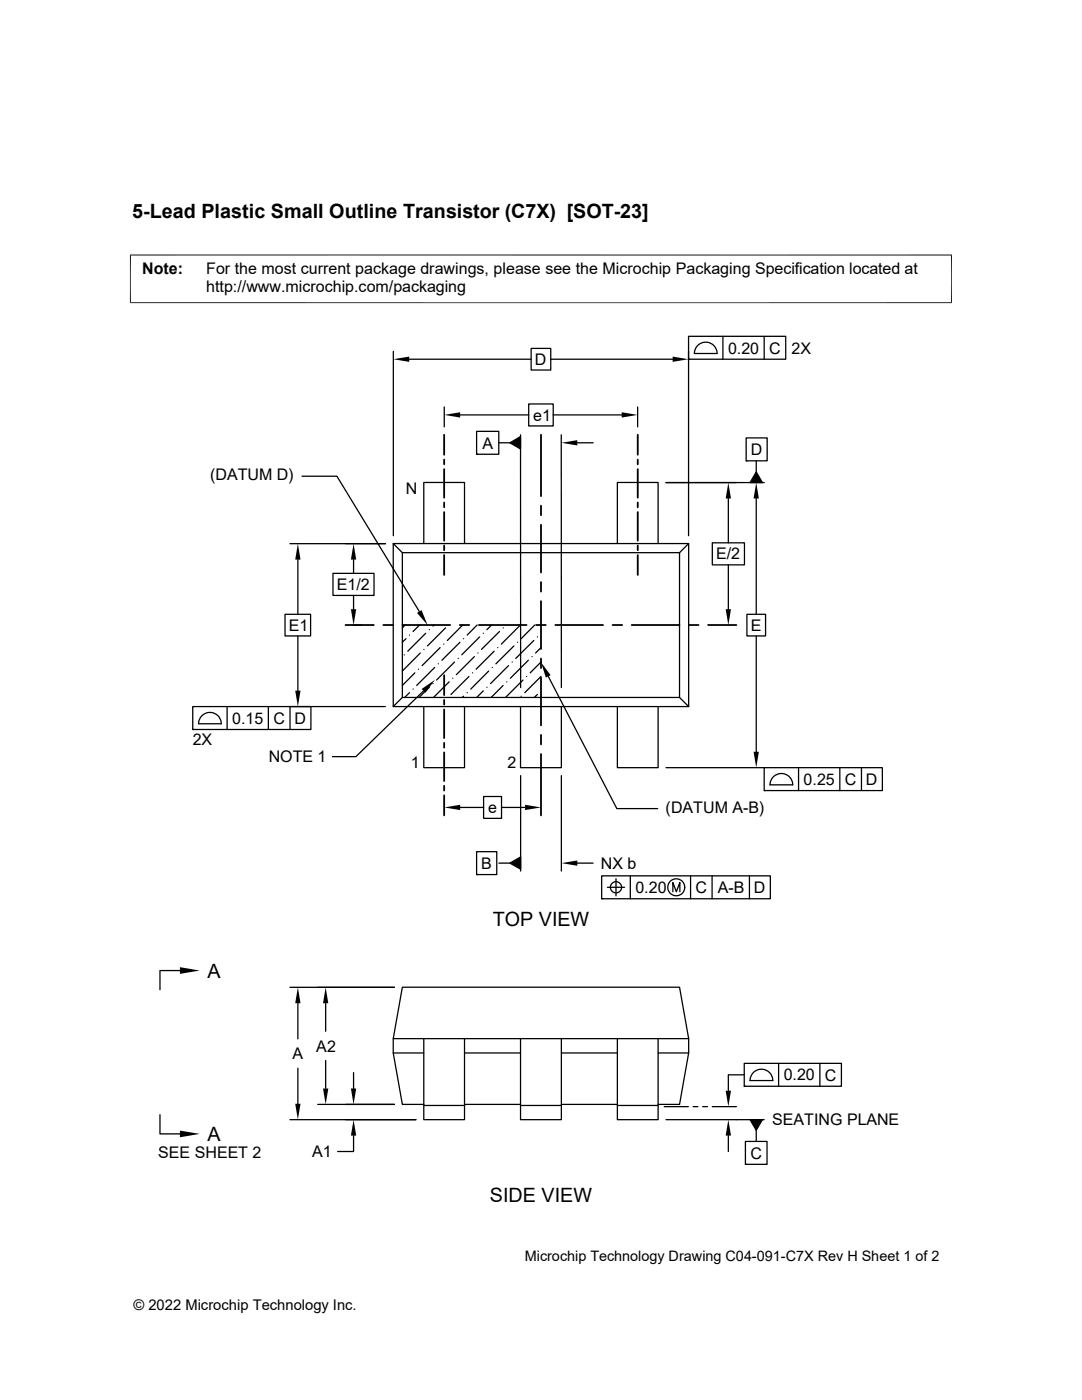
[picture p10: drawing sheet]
<svg xmlns="http://www.w3.org/2000/svg" width="216mm" height="279mm" viewBox="0 0 216 279" stroke-linecap="round" stroke-linejoin="round" font-family="sans-serif">
<g fill="none" stroke="#000" stroke-width=".36">
<path d="M88.6 86.8v4M88.6 91.7v1M88.6 93.6v5.7M107.9 86.8v12.2M127.3 86.8v4M127.3 91.7v1M127.3 93.6v5.7M88.6 100.3v.9M88.6 102.2v5.7M88.6 108.9v.9M88.6 110.8v3.9M107.9 100.9v1.9"/>
<path d="M107.9 104.7v9.6M107.9 116.2v1.9M107.9 120v9.5M127.3 100.3v.9M127.3 102.2v5.7M127.3 108.9v.9M127.3 110.8v3.9M68.9 124.7h5.7M76.5 124.7h1.9M80.3 124.7h9.5M88.6 134.7v4M88.6 139.7v.9"/>
<path d="M91.7 124.7h1.9M95.5 124.7h9.6M107 124.7h1.9M107.9 131.4v1.9M107.9 135.2v9.6M110.8 124.7h9.5M122.2 124.7h1.9M126 124.7h9.6M137.5 124.7h1.9M141.3 124.7h5.6M88.6 141.6v5.7M88.6 148.3v.9"/>
<path d="M88.6 150.2v5.7M88.6 156.8v1M88.6 158.7v4M107.9 146.7v1.9M107.9 150.5v12.2"/>
</g>
<g fill="none" stroke="#000" stroke-width=".25">
<path d="M78.5 70.1v36.8M81.7 71.7h24.3M106 69.5h3.9v4.4h-3.9zM109.9 71.7h24.3M137.4 67.1h19.4v4.6h-19.4zM137.4 71.7h.1M137.4 70.1v36.8M138.5 70.5h4.6M138.6 70.5a2.26 2.26 0 0 1 2.2-2.2 2.26 2.26 0 0 1 2.3 2.2M144.3 67.1v4.6M152.5 67.1v4.6M60.3 95h6.9l16.5 27"/>
<path d="M88.6 81.2v4M91.8 82.8h13.7M95.1 86.1h4.4v4.6h-4.4zM95.1 90.7h.1M99.5 88.4h2.2M101.7 88.4l2.2-1.3v2.5zM103.9 86.8v50.4M105.5 80.6h4.9v4.4h-4.9zM110.4 82.8h13.7M112 86.8v50.4M115.2 88.4h3.2M127.2 81.2v4"/>
<path d="M132.9 96.3h19.6M145.3 99.5v8.8M148.9 87.4h4.2v4.6h-4.2zM148.9 92h.1M150.9 94.2l1.2 2.1h-2.4zM150.9 92v2.2M150.9 99.5v23.1M57.8 108.5h19.1M59.4 111.7v10.9M66.4 114.4h8.2v4.4h-8.2zM70.5 111.7v2.7M70.5 118.8v2.8"/>
<path d="M78.5 108.5l1.8 1.8M78.5 108.5h58.9v32.5h-58.9zM80.3 110.3h55.3v28.9h-55.3zM84.6 108.5v-12.2h8.1v12.2M123.2 108.5v-12.2h8.1v12.2M137.4 108.5l-1.8 1.8M142.1 108.3h6.4v4.4h-6.4zM145.3 112.7v8.9M56.9 122.6h5.1v4.3h-5.1zM59.4 126.9v10.9M70.5 124.8h1.6M80.3 139.2l-1.8 1.8"/>
<path d="M80.6 130.7h.1M80.8 124.7l-.5 .6M81 127.5l-.7 .7M81.7 138.2l-.9 1M81.7 126.7h.1M82.4 137.5h.1M82.8 134.3l-2.5 2.5M83.5 133.6h.1M83.7 124.7l-1.3 1.3M83.9 130.3l-3.6 3.6M84.5 137.9l-13.5 13.1h-4.7M84.6 129.6h.1"/>
<path d="M84.9 126.4l-3.5 3.6M85.7 137.2l-2.1 2M85.7 125.7h.1M86.4 136.4h.1M86.6 124.7l-.2 .2M86.7 133.2l-3.6 3.6M87.5 132.5h.1M87.8 129.2l-3.6 3.6M88.5 128.5h.1M88.9 125.3l-3.6 3.6M89.6 136.1l-3.1 3.1M90.3 135.4h.1"/>
<path d="M90.7 132.1l-3.6 3.6M91.4 131.4h.1M91.8 128.2l-3.6 3.6M92.3 124.7l-3 3.1M92.5 127.5h.1M92.5 139l-.3 .2M93.2 138.2h.1M93.6 135l-3.6 3.6M94.3 134.3h.1M94.7 131l-3.6 3.6M95.2 124.7l-2 2M95.4 130.3h.1"/>
<path d="M95.7 127.1l-3.6 3.6M96.4 126.4h.1M96.4 137.9l-1.3 1.3M97.2 137.2h.1M97.5 133.9l-3.6 3.6M98.1 124.7l-.9 1M98.2 133.2h.1M98.6 130l-3.6 3.6M99.3 129.2h.1M99.7 126l-3.6 3.6M100.4 125.3h.1M100.4 136.8l-2.4 2.4"/>
<path d="M101.1 136.1h.1M101.5 132.8l-3.6 3.6M102.2 132.1h.1M102.6 128.9l-3.6 3.6M103.3 128.2h.1M103.6 124.9l-3.6 3.6M104 139h.1M104.4 135.7l-3.5 3.5M105.1 135h.1M105.4 131.8l-3.6 3.6M106.2 131h.1M106.5 127.8l-3.6 3.6"/>
<path d="M106.7 124.7l-2.7 2.8M107.2 127.1h.1M107.2 138.6l-.6 .6M108 129.2l-1.1 1.1M108 132.1l-2.2 2.2M108 135l-3.3 3.2M109.4 135l13.7 26.4h8.1M135.6 139.2l1.8 1.8M149 122.6h3.8v4.3h-3.8zM150.9 126.9v23.1M38.5 141h23.5v4.6h-23.5zM38.5 145.6h.1"/>
<path d="M44.2 144.4a2.26 2.26 0 0 0-2.3-2.2 2.26 2.26 0 0 0-2.3 2.2h4.6M45.3 141v4.6M53.6 141v4.6M76.9 141h-19v4.6M84.6 141v12.2h8.1v-12.2M96.5 159h3.6v4.3h-3.6zM103.9 141v12.2h8.1v-12.2M103.9 154.8v19M112 154.8v19M123.2 141v12.2h8.1v-12.2M132.9 153.2h19.6M152.5 153.2h23.6v4.6h-23.6z"/>
<path d="M152.5 157.8h.1M154.4 154.9a2.27 2.27 0 0 1 2.5-.3 2.27 2.27 0 0 1 1.3 2h-4.6l.3-.9zM159.3 153.2v4.6M167.6 153.2v4.6M171.9 153.2v4.6M91.8 161.1h4.7M95.1 170h4v4.5h-4zM95.1 174.5h.1M99.5 172.3h2.2M100.1 161.1h4.7M101.7 172.3l2.2-1.3v2.5zM115.2 172.3h3.1"/>
<path d="M120.1 174.8h33.6v4.6h-33.6zM120.1 179.4h.1M121.2 177.1h3.4M122.9 175.4v3.4M125.8 174.8v4.6M134.3 178v-1.9l.7 1.9 .7-1.9v1.9M137.8 174.8v4.6M142.1 174.8v4.6M149.5 174.8v4.6M35.9 193.7h-4v3.8M57.8 197h20.9M59.4 200.2v7.1"/>
<path d="M59.4 213.2v7.1M65 200.2v5.6M65 211.6v5.6M70.5 214.1v3.1M78.5 207.3h58.9M78.5 210.1h6.1M84.6 207.3v16.2h8.1v-16.2M92.7 210.1h11.2M103.9 207.3v16.2h8.1v-16.2M112 210.1h11.2M123.2 207.3v16.2h8.1v-16.2M131.3 210.1h6.1"/>
<path d="M148.5 212.2h19.4v4.6h-19.4zM148.5 216.8h.1M148.5 214.5h-3.2v3.2M154.2 215.6a2.26 2.26 0 0 0-2.3-2.2 2.26 2.26 0 0 0-2.2 2.2h4.5M155.4 212.2v4.6M163.6 212.2v4.6M31.9 222.5v3.8h4M57.8 223.5h25.2M63.4 220.4h15.3M70.5 226.6v3.2h-3.1M84.6 220.4h-4.3l-1.8-10.3v-2.8l1.8-10.3h55.3l1.8 10.3v2.8l-1.8 10.3h-4.3M84.6 220.6h8.1"/>
<path d="M92.7 220.4h11.2M103.9 220.6h8.1M112 220.4h11.2M123.2 220.6h8.1M132.5 220.9h4.9M132.9 223.5h19.6M138.3 220.9h1M140.2 220.9h1M142.1 220.9h4.8M145.3 226.6v3.2M148.7 227.8h4.4v4.6h-4.4zM148.7 232.4h.1"/>
<path d="M149.7 223.5h2.4l-1.2 2.1zM150.9 225.6v2.2"/>
<circle cx="122.9" cy="177.1" r="1.12"/>
<circle cx="134.9" cy="177.1" r="1.69"/>
</g>
<g fill="#000">
<path d="M78.5 71.7l3.2-.5v1zM134.2 71.2l3.2 .5-3.2 .5zM88.6 82.8l3.2-.5v1zM101.7 88.4l2.2-1.3v2.5zM112 88.4l3.2-.6v1.1zM124.1 82.3l3.1 .5-3.1 .5zM145.3 96.3l.6 3.2h-1.1zM150.9 96.3l.5 3.2h-1zM150.9 94.2l1.2 2.1h-2.4zM59.4 108.5l.6 3.2h-1.1zM70.5 108.5l.6 3.2h-1.1zM58.9 137.8h1.1l-.6 3.2z"/>
<path d="M70 121.6h1.1l-.6 3.2zM83.2 122.3l.9-.5 1.2 3zM84.1 137.5l2.7-1.8-1.9 2.6zM108 132.2l1.9 2.5-1 .5zM144.8 121.6h1.1l-.6 3.2zM150.4 150h1l-.5 3.2zM88.6 161.1l3.2-.5v1.1zM101.7 172.3l2.2-1.3v2.5zM104.8 160.6l3.1 .5-3.1 .6zM112 172.3l3.2-.6v1.1zM35.9 193l4 .7-4 .7zM59.4 197l.6 3.2h-1.1z"/>
<path d="M64.5 217.2h1l-.5 3.2zM65 197l.5 3.2h-1zM70 217.2h1.1l-.6 3.2zM144.8 217.7h1.1l-.6 3.2zM35.9 225.6l4 .7-4 .7zM58.9 220.3h1.1l-.6 3.2zM70.5 223.5l.6 3.1h-1.1zM145.3 223.5l.6 3.1h-1.1zM149.7 223.5h2.4l-1.2 2.1z"/>
</g>
<path d="M26 50.8v9.7M189.9 50.8v9.7M189.9 50.9h-164M25.9 60.4h164" fill="none" stroke="#000" stroke-width=".2"/>
<g font-size="3.9">
<text x="26.4" y="43.5">5-Lead Plastic Small Outline Transistor (C7X) [SOT-23]</text>
<text x="98.3" y="184.8">TOP VIEW</text>
<text x="41.4" y="195.1">A</text>
<text x="41.4" y="227.7">A</text>
<text x="97.8" y="239.9">SIDE VIEW</text>
</g>
<g font-size="3.2">
<text x="28.4" y="54.7">Note:</text>
<text x="41.1" y="58.3">http://www.microchip.com/packaging</text>
<text x="41.1" y="54.7">For the most current package drawings, please see the Microchip Packaging Specification located at</text>
<text x="145.3" y="70.5">0.20</text>
<text x="153.5" y="70.5">C</text>
<text x="157.9" y="70.5">2X</text>
<text x="106.7" y="72.8">D</text>
<text x="106.4" y="83.9">e1</text>
<text x="96.2" y="89.5">A</text>
<text x="41.9" y="95.8">(DATUM D)</text>
<text x="149.8" y="90.8">D</text>
<text x="81" y="98.6">N</text>
<text x="142.9" y="111.7">E/2</text>
<text x="67.2" y="117.8">E1/2</text>
<text x="57.6" y="125.9">E1</text>
<text x="149.8" y="125.9">E</text>
<text x="38.5" y="148.8">2X</text>
<text x="46.3" y="144.4">0.15</text>
<text x="54.5" y="144.4">C</text>
<text x="58.8" y="144.4">D</text>
<text x="53.6" y="152.2">NOTE 1</text>
<text x="82" y="153.2">1</text>
<text x="101.3" y="153.2">2</text>
<text x="160.4" y="156.6">0.25</text>
<text x="168.6" y="156.6">C</text>
<text x="172.8" y="156.6">D</text>
<text x="97.4" y="162.3">e</text>
<text x="132.8" y="162.2">(DATUM A-B)</text>
<text x="96" y="173.4">B</text>
<text x="119.9" y="173.4">NX b</text>
<text x="126.8" y="178.2">0.20</text>
<text x="138.8" y="178.2">C</text>
<text x="143.2" y="178.2">A-B</text>
<text x="150.4" y="178.2">D</text>
<text x="63.1" y="209.9">A2</text>
<text x="58.4" y="211.4">A</text>
<text x="156.4" y="215.6">0.20</text>
<text x="164.6" y="215.6">C</text>
<text x="154.1" y="224.6">SEATING PLANE</text>
<text x="31.6" y="231.1">SEE SHEET 2</text>
<text x="62.3" y="230.9">A1</text>
<text x="149.7" y="231.2">C</text>
</g>
<g font-size="2.9">
<text x="104.7" y="251.7">Microchip Technology Drawing C04-091-C7X Rev H Sheet 1 of 2</text>
<text x="26.6" y="261.3">© 2022 Microchip Technology Inc.</text>
</g>
</svg>
